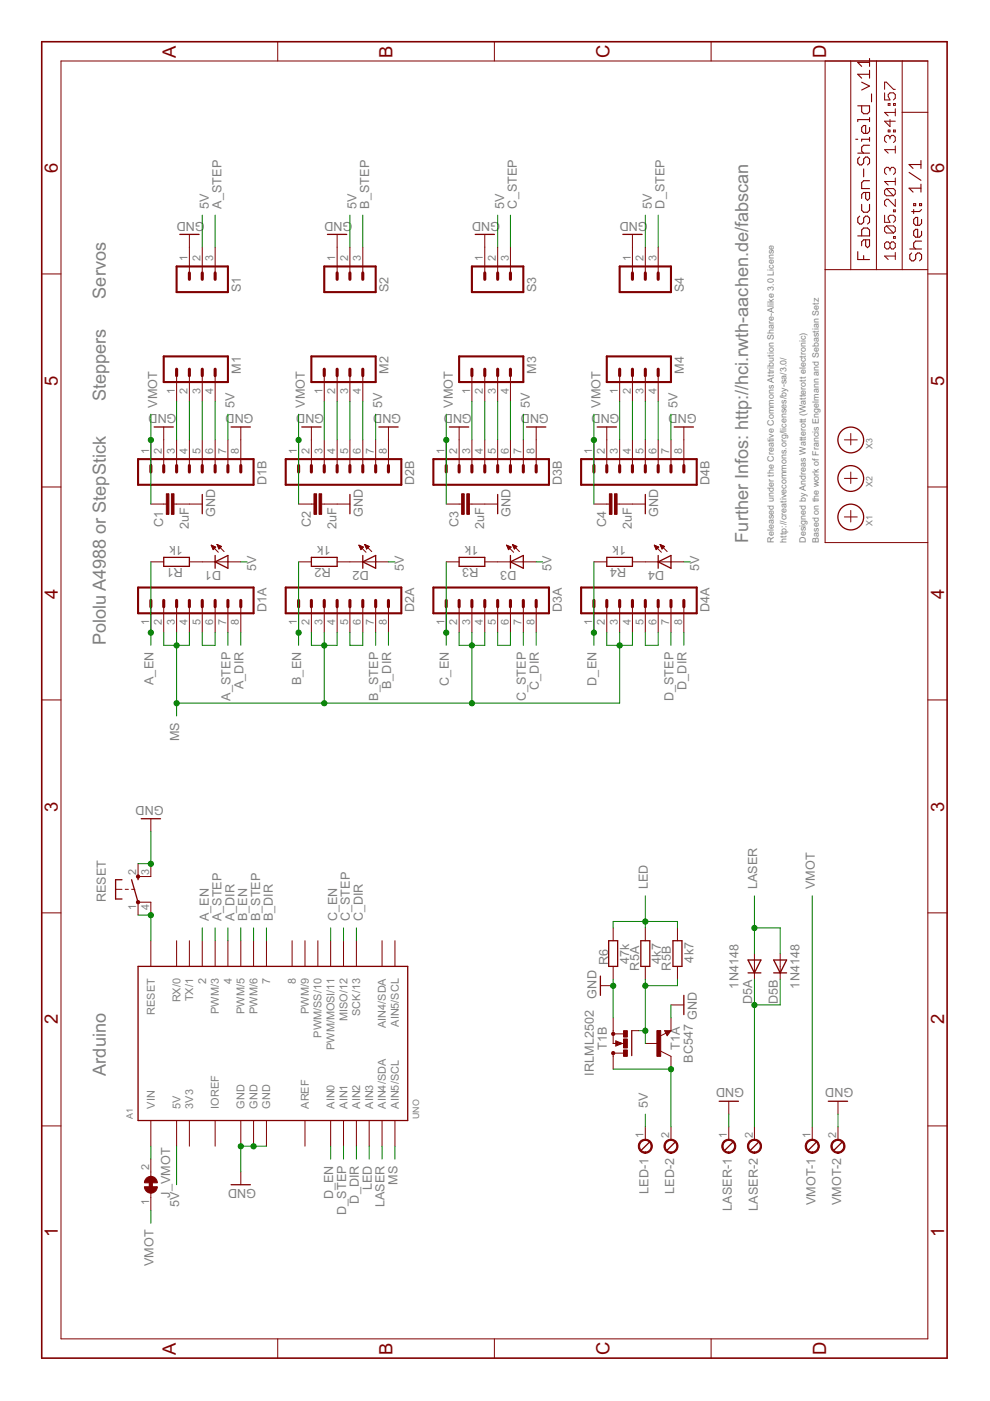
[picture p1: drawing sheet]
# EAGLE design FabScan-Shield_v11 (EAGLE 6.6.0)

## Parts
A1  UNO  [UNO]
C1  2uF  C-EUC0603  [C0603]
C2  2uF  C-EUC0603  [C0603]
C3  2uF  C-EUC0603  [C0603]
C4  2uF  C-EUC0603  [C0603]
D1  LEDCHIPLED_0603  [CHIPLED_0603]
D1A  MA08-1  [MA08-1]
D1B  MA08-1  [MA08-1]
D2  LEDCHIPLED_0603  [CHIPLED_0603]
D2A  MA08-1  [MA08-1]
D2B  MA08-1  [MA08-1]
D3  LEDCHIPLED_0603  [CHIPLED_0603]
D3A  MA08-1  [MA08-1]
D3B  MA08-1  [MA08-1]
D4  LEDCHIPLED_0603  [CHIPLED_0603]
D4A  MA08-1  [MA08-1]
D4B  MA08-1  [MA08-1]
D5A  1N4148  1N4148DO35-7  [DO35-7]
D5B  1N4148  DIODE-SOD106-R  [SOD106-R]
J_VMOT  SJ  [SJ]
LASER  MPT2  [2POL254]
LED  MPT2  [2POL254]
M1  MA04-1  [MA04-1]
M2  MA04-1  [MA04-1]
M3  MA04-1  [MA04-1]
M4  MA04-1  [MA04-1]
R1  1k  R-EU_R0603  [R0603]
R2  1k  R-EU_R0603  [R0603]
R3  1k  R-EU_R0603  [R0603]
R4  1k  R-EU_R0603  [R0603]
R5A  4k7  R-EU_0204/7  [0204/7]
R5B  4k7  R-EU_R0603  [R0603]
R6  47k  R-EU_R0603  [R0603]
RESET  SW_SMDS  [SW_SMD4]
S1  MA03-1  [MA03-1]
S2  MA03-1  [MA03-1]
S3  MA03-1  [MA03-1]
S4  MA03-1  [MA03-1]
T1A  BC547  [TO92]
T1B  IRLML2502  [MICRO3]
VMOT  MPT2  [2POL254]
X1  PASSER  [PASSER]
X2  PASSER  [PASSER]
X3  PASSER  [PASSER]

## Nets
5V: A1.5V D1.A D1B.7 D2.A D2B.7 D3.A D3B.7 D4.A D4B.7 LED.1 S1.2 S2.2 S3.2 S4.2
A_1A: D1B.5 M1.3
A_1B: D1B.6 M1.4
A_2A: D1B.4 M1.2
A_2B: D1B.3 M1.1
A_DIR: A1.4 D1A.8
A_EN: A1.2 D1A.1 R1.1
A_RST: D1A.5 D1A.6
A_STEP: A1.3(PWM/3) D1A.7 S1.3
B_1A: D2B.5 M2.3
B_1B: D2B.6 M2.4
B_2A: D2B.4 M2.2
B_2B: D2B.3 M2.1
B_DIR: A1.7 D2A.8
B_EN: A1.5(PWM/5) D2A.1 R2.1
B_STEP: A1.6(PWM/6) D2A.7 S2.3
C_1A: D3B.5 M3.3
C_1B: D3B.6 M3.4
C_2A: D3B.4 M3.2
C_2B: D3B.3 M3.1
C_DIR: A1.13(SCK/13) D3A.8
C_EN: A1.11(PWM/MOSI/11) D3A.1 R3.1
C_STEP: A1.12(MISO/12) D3A.7 S3.3
D_1A: D4B.5 M4.3
D_1B: D4B.6 M4.4
D_2A: D4B.4 M4.2
D_2B: D4B.3 M4.1
D_DIR: A1.AIN2 D4A.8
D_EN: A1.AIN0 D4A.1 R4.1
D_STEP: A1.AIN1 D4A.7 S4.3
GND: A1.GND@1(GND) A1.GND@2(GND) A1.GND@3(GND) C1.2 C2.2 C3.2 C4.2 D1B.2 D1B.8 D2B.2 D2B.8 D3B.2 D3B.8 D4B.2 D4B.8 LASER.1 R6.2 RESET.2(S) RESET.3(S1) S1.1 S2.1 S3.1 S4.1 T1A.1(E) T1B.2(S) VMOT.2
LASER: A1.AIN4(AIN4/SDA) D5A.A D5B.A
LED: A1.AIN3 R5A.1 R5B.2 R6.1
MS: A1.AIN5(AIN5/SCL) D1A.2 D1A.3 D1A.4 D2A.2 D2A.3 D2A.4 D3A.2 D3A.3 D3A.4 D4A.2 D4A.3 D4A.4
N$1: D5A.C D5B.C LASER.2
N$2: D1.C R1.2
N$3: D2.C R2.2
N$4: D3.C R3.2
N$5: D4A.5 D4A.6
N$6: LED.2 T1A.3(C) T1B.3(D)
N$7: D4.C R4.2
N$8: R5A.2 R5B.1 T1A.2(B) T1B.1(G)
N$20: D2A.5 D2A.6
N$28: D3A.5 D3A.6
RST: A1.RST(RESET) RESET.1(P) RESET.4(P1)
VIN: A1.VIN J_VMOT.2
VMOT: C1.1 C2.1 C3.1 C4.1 D1B.1 D2B.1 D3B.1 D4B.1 J_VMOT.1 VMOT.1
Unconnected: A1.0(RX/0) A1.1(TX/1) A1.8 A1.9(PWM/9) A1.10(PWM/SS/10) A1.SCL(AIN5/SCL) A1.SDA(AIN4/SDA)

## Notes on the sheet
- Arduino | Pololu A4988 or StepStick | Steppers | Servos
- Further Infos: http://hci.rwth-aachen.de/fabscan
- Released under the Creative Commons Attribution Share-Alike License
- http://creativecommons.org/licenses/by-sa/4.0/
- Designed by Andreas Watterott (Watterott electronic)
- Based on the work of Francis Engelmann and Sebastian Setz

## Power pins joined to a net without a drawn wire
3V3: A1.3V3
AREF: A1.AREF
IOREF: A1.IOREF
